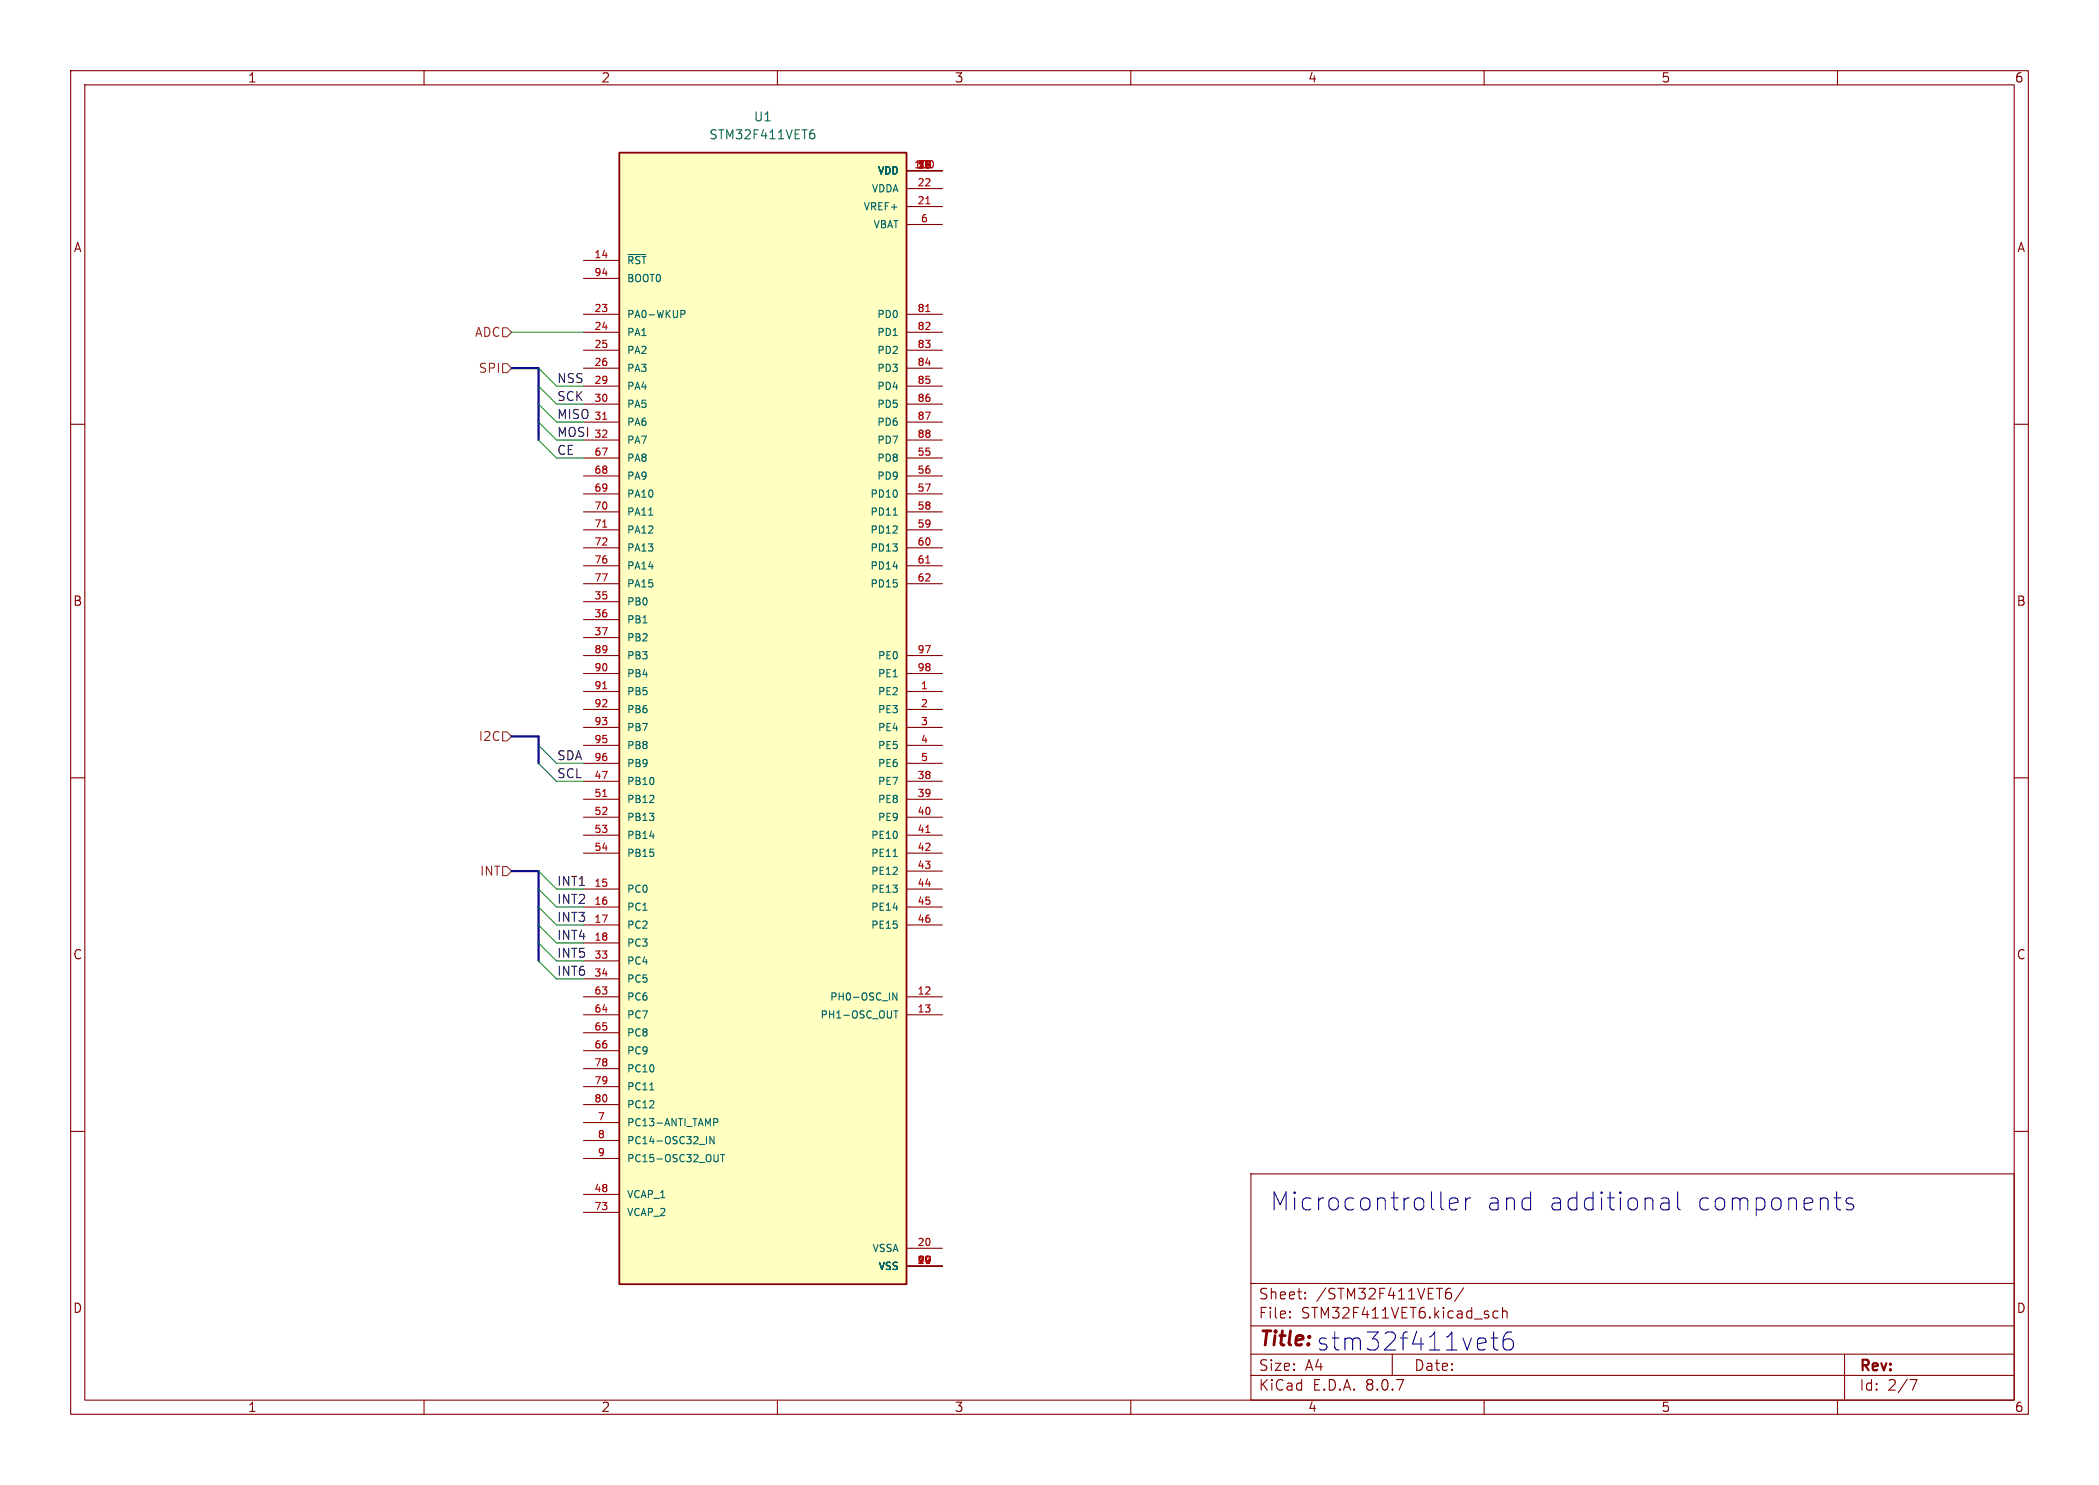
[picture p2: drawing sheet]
<svg xmlns="http://www.w3.org/2000/svg" width="297mm" height="210mm" viewBox="0 0 297 210" stroke-linecap="round" stroke-linejoin="round" font-family="sans-serif">
<g fill="none" stroke="#840000" stroke-width=".15">
<path d="M10 10h277v190h-277zM12 12h273v186h-273zM60 10v2M110 10v2M160 10v2M210 10v2M260 10v2M10 60h2M285 60h2M10 110h2M285 110h2M10 160h2"/>
<path d="M177 166h108v32h-108zM285 160h2M60 198v2M110 198v2M160 198v2M177 194.5h108M177 191.5h108M177 187.5h108M177 181.5h108M182.5 186.3h.1l-.1 .1M182.5 186.3v.1M182.5 185.5v.1"/>
<path d="M182.5 185.5h.1l-.1 .1M184.7 183.6v.1M184.7 183.6h-.1l.1 .1M184.7 182.8v.1M184.7 182.8h-.1l.1 .1M197 191.5v3M204.8 182.8h.4l.2 .3-.1 .5-.2 .1h-.3M205.2 182.2l-.4 .1M207.1 182.1l-1.3 2M210 198v2M211.2 186.1l.3 .3 .5-.1M212 185.5l-.5-.1-.3 .3"/>
<path d="M212.6 185.5a.37 .37 0 0 1 .6 .1v.8M212.6 184.9v1.5M260 198v2M261 191.5v6.5M270.2 195.1h1l-.6 1.5"/>
</g>
<path d="M87.6 21.6h40.7v160h-40.7z" fill="#ffffc2"/>
<path d="M87.6 21.6h40.7v160h-40.7z" fill="none" stroke="#840000" stroke-width=".25"/>
<g fill="none" stroke="#840000" stroke-width=".15">
<path d="M82.5 36.8h5.1M82.5 39.4h5.1M128.3 24.1h5M128.3 29.2h5M128.3 26.7h5M128.3 31.8h5M82.5 44.5h5.1M82.5 47h5.1M82.5 49.5h5.1M82.5 52.1h5.1M82.5 54.6h5.1M82.5 57.2h5.1"/>
<path d="M82.5 59.7h5.1M128.3 44.5h5M128.3 47h5M128.3 49.5h5M128.3 52.1h5M128.3 54.6h5M128.3 57.2h5M128.3 59.7h5M82.5 62.2h5.1M82.5 64.8h5.1M82.5 67.3h5.1M82.5 69.9h5.1"/>
<path d="M82.5 72.4h5.1M82.5 74.9h5.1M82.5 77.5h5.1M128.3 62.2h5M128.3 64.8h5M128.3 67.3h5M128.3 69.9h5M128.3 72.4h5M128.3 74.9h5M128.3 77.5h5M82.5 97.8h5.1M82.5 85.1h5.1"/>
<path d="M82.5 87.6h5.1M82.5 90.2h5.1M82.5 80h5.1M82.5 82.6h5.1M82.5 92.7h5.1M82.5 95.3h5.1M128.3 97.8h5M128.3 80h5M128.3 82.6h5M128.3 92.7h5M128.3 95.3h5M82.5 100.3h5.1"/>
<path d="M82.5 102.9h5.1M82.5 110.5h5.1M82.5 113h5.1M82.5 105.4h5.1M82.5 115.6h5.1M82.5 118.1h5.1M82.5 108h5.1M128.3 100.3h5M128.3 102.9h5M128.3 110.5h5M128.3 113h5M128.3 105.4h5"/>
<path d="M128.3 115.6h5M128.3 118.1h5M128.3 108h5M82.5 125.7h5.1M82.5 128.3h5.1M82.5 130.8h5.1M82.5 133.4h5.1M82.5 135.9h5.1M82.5 138.4h5.1M82.5 120.7h5.1M128.3 125.7h5M128.3 128.3h5"/>
<path d="M128.3 130.8h5M128.3 120.7h5M128.3 123.2h5M82.5 141h5.1M82.5 143.5h5.1M82.5 146.1h5.1M82.5 148.6h5.1M82.5 158.8h5.1M82.5 151.1h5.1M82.5 153.7h5.1M82.5 156.2h5.1M128.3 141h5"/>
<path d="M128.3 143.5h5M82.5 168.9h5.1M82.5 171.5h5.1M82.5 161.3h5.1M82.5 163.8h5.1M128.3 179.1h5M128.3 176.5h5"/>
</g>
<path d="M131 28.8h.6M132 22.9v.7M85.3 59.3h.6M131 44.1h.6M85.3 74.5h.6M131 79.6h.6M85.3 97.4h.6M85.3 112.6h.6M131 117.7h.6" fill="none" stroke="#a90000" stroke-width=".15"/>
<g fill="none" stroke="#006464" stroke-width=".15">
<path d="M114.8 18.8h.3l.2 .3-.1 .4-.4 .1M114.9 18.4h.3M88.8 36h2.6M96.3 43.9h.4l.2 .2-.1 .3h-.5M91.8 72.9h.6M126.4 72.9h.6M91 88.1h.6M91.9 118.2h.7M126.4 121.1h.6M91.9 154.1h.6M101 158.2h.4l.2 .2-.1 .3h-.5M126.5 143h.6"/>
<path d="M126.8 143v1M126.9 140.4v1l-.6-1v1M100 160.7v1.1M101 160.7v1.1l-.5-1.1v1.1M101.6 163.3v.8l-.1 .1M102 163.3h.5M102.2 163.3v1"/>
</g>
<path d="M71.1 46.4h.7l.6 .6-.6 .6h-.7zM71.1 51.4h.7l.6 .7-.6 .6h-.7zM71.1 103.5h.7l.6 .6-.6 .7h-.7zM71.1 122.6h.7l.6 .6-.6 .6h-.7z" fill="none" stroke="#725600" stroke-width=".15"/>
<g fill="none" stroke="#0000c2" stroke-width=".15">
<path d="M204 171l.2 .1M205.1 170.3l1.2-.3-.1-.5-.3-.1h-.5l-.2 .1-.1 .3v.9l.1 .3 .2 .1h.5l.3-.1M207.4 169.4v1.7M208.1 169.4a.65 .65 0 0 0-.7 .5M235.1 171l.2 .1h.6l.3-.1M235.1 169.5l.2-.1h.5l.3 .1 .1 .3v1.3M236.2 170l-1.1 .3M237.4 168.6v2.1l.1 .3 .2 .1M259.5 169.4h1M260.2 171.1h.3M262.2 169.5l-.3-.1h-.3l-.3 .1-.1 .3 .1 .3 .9 .3 .1 .2-.1 .4-.3 .1h-.4l-.3-.1M211 189.2h1"/>
<path d="M211.4 188.4v2.1l.1 .3 .5 .1M213.9 188.4a1.01 1.01 0 0 0-1.2 1.1v.9l.2 .4 .3 .1h.5l.3-.2 .1-.3v-.6l-.2-.3-.2-.2h-.5l-.4 .3-.1 .2"/>
</g>
<path d="M72.4 52.1h3.8v10.1M72.4 104.1h3.8v3.9M72.4 123.2h3.8v12.7" fill="none" stroke="#000084" stroke-width=".3"/>
<g fill="none" stroke="#009600" stroke-width=".15">
<path d="M72.4 47h10.1M76.2 57.2l2.5 2.5h3.8M76.2 54.6l2.5 2.6h3.8M76.2 59.7l2.5 2.5h3.8M76.2 52.1l2.5 2.5h3.8M76.2 62.2l2.5 2.6h3.8M76.2 108l2.5 2.5h3.8M76.2 105.4l2.5 2.6h3.8M76.2 133.4l2.5 2.5h3.8M76.2 130.8l2.5 2.6h3.8M76.2 135.9l2.5 2.5h3.8M76.2 123.2l2.5 2.5h3.8"/>
<path d="M76.2 128.3l2.5 2.5h3.8M76.2 125.7l2.5 2.6h3.8"/>
</g>
<g font-size="3.5" fill="#0000c2">
<text x="179.7" y="171.4">Microcontroller</text>
<text x="210.3" y="171.4">and</text>
<text x="219" y="171.4">additional</text>
<text x="239.9" y="171.4">components</text>
<text x="186.2" y="191.2">stm32f411vet6</text>
</g>
<text font-size="2.8" fill="#840000" x="178" y="190.9">Title:</text>
<g font-size="2.1" fill="#840000">
<text x="178" y="184">Sheet:</text>
<text x="186.2" y="184">/STM32F411VET6/</text>
<text x="178" y="186.7">File:</text>
<text x="184.1" y="186.7">STM32F411VET6.kicad_sch</text>
<text x="178" y="196.9">KiCad</text>
<text x="178" y="194.1">Size:</text>
<text x="184.7" y="194.1">A4</text>
<text x="185.7" y="196.9">E.D.A.</text>
<text x="193.3" y="196.9">8.0.7</text>
<text x="200" y="194.1">Date:</text>
<text x="263" y="194.3">Rev:</text>
<text x="263" y="196.9">Id:</text>
<text x="267.1" y="196.9">2/7</text>
</g>
<g font-size="1.8" fill="#840000">
<text x="35" y="11.9">1</text>
<text x="85" y="11.9">2</text>
<text x="135" y="11.9">3</text>
<text x="185" y="11.9">4</text>
<text x="235" y="11.9">5</text>
<text x="285" y="11.9">6</text>
<text x="10.3" y="35.9">A</text>
<text x="285.3" y="35.9">A</text>
<text x="10.3" y="85.9">B</text>
<text x="285.3" y="85.9">B</text>
<text x="10.3" y="135.9">C</text>
<text x="285.3" y="135.9">C</text>
<text x="10.3" y="185.9">D</text>
<text x="285.3" y="185.9">D</text>
<text x="35" y="199.9">1</text>
<text x="85" y="199.9">2</text>
<text x="135" y="199.9">3</text>
<text x="185" y="199.9">4</text>
<text x="235" y="199.9">5</text>
<text x="285" y="199.9">6</text>
</g>
<g font-size="1.8" fill="#006464">
<text x="106.6" y="17.4">U1</text>
<text x="100.3" y="19.9">STM32F411VET6</text>
</g>
<g font-size="1.8" fill="#725600">
<text x="67.1" y="47.9">ADC</text>
<text x="67.6" y="52.9">SPI</text>
<text x="67.6" y="105">I2C</text>
<text x="67.8" y="124.1">INT</text>
</g>
<g font-size="1.8" fill="#0f0f0f">
<text x="78.7" y="59.3">MISO</text>
<text x="78.7" y="54.3">NSS</text>
<text x="78.7" y="56.8">SCK</text>
<text x="78.7" y="64.4">CE</text>
<text x="78.7" y="61.9">MOSI</text>
<text x="78.7" y="107.6">SDA</text>
<text x="78.7" y="110.1">SCL</text>
<text x="78.7" y="125.4">INT1</text>
<text x="78.7" y="127.9">INT2</text>
<text x="78.7" y="130.5">INT3</text>
<text x="78.7" y="135.5">INT5</text>
<text x="78.7" y="133">INT4</text>
<text x="78.7" y="138.1">INT6</text>
</g>
<g font-size="1.4" fill="#a90000">
<text x="129.2" y="23.9">100</text>
<text x="129.7" y="23.9">11</text>
<text x="129.7" y="23.9">19</text>
<text x="129.7" y="23.9">50</text>
<text x="129.7" y="29">21</text>
<text x="129.7" y="26.4">22</text>
<text x="130.2" y="31.5">6</text>
<text x="84" y="36.6">14</text>
<text x="84" y="39.1">94</text>
<text x="84" y="44.2">23</text>
<text x="84" y="46.7">24</text>
<text x="129.7" y="44.2">81</text>
<text x="129.7" y="46.7">82</text>
<text x="84" y="49.3">25</text>
<text x="84" y="51.8">26</text>
<text x="129.7" y="49.3">83</text>
<text x="129.7" y="51.8">84</text>
<text x="84" y="54.4">29</text>
<text x="84" y="56.9">30</text>
<text x="84" y="59.4">31</text>
<text x="129.7" y="54.4">85</text>
<text x="129.7" y="56.9">86</text>
<text x="129.7" y="59.4">87</text>
<text x="84" y="62">32</text>
<text x="84" y="64.5">67</text>
<text x="129.7" y="64.5">55</text>
<text x="129.7" y="62">88</text>
<text x="84" y="67.1">68</text>
<text x="84" y="69.6">69</text>
<text x="129.7" y="67.1">56</text>
<text x="129.7" y="69.6">57</text>
<text x="84" y="72.1">70</text>
<text x="84" y="74.7">71</text>
<text x="84" y="77.2">72</text>
<text x="129.7" y="72.1">58</text>
<text x="129.7" y="74.7">59</text>
<text x="129.7" y="77.2">60</text>
<text x="84" y="79.8">76</text>
<text x="84" y="82.3">77</text>
<text x="129.7" y="79.8">61</text>
<text x="129.7" y="82.3">62</text>
<text x="84" y="84.8">35</text>
<text x="84" y="87.4">36</text>
<text x="84" y="89.9">37</text>
<text x="84" y="92.5">89</text>
<text x="84" y="95">90</text>
<text x="129.7" y="92.5">97</text>
<text x="129.7" y="95">98</text>
<text x="84" y="97.5">91</text>
<text x="84" y="100.1">92</text>
<text x="130.2" y="97.5">1</text>
<text x="130.2" y="100.1">2</text>
<text x="84" y="102.6">93</text>
<text x="84" y="105.2">95</text>
<text x="84" y="107.7">96</text>
<text x="130.2" y="102.6">3</text>
<text x="130.2" y="105.2">4</text>
<text x="130.2" y="107.7">5</text>
<text x="84" y="110.2">47</text>
<text x="84" y="112.8">51</text>
<text x="129.7" y="110.2">38</text>
<text x="129.7" y="112.8">39</text>
<text x="84" y="115.3">52</text>
<text x="84" y="117.9">53</text>
<text x="129.7" y="115.3">40</text>
<text x="129.7" y="117.9">41</text>
<text x="84" y="125.5">15</text>
<text x="84" y="120.4">54</text>
<text x="129.7" y="120.4">42</text>
<text x="129.7" y="122.9">43</text>
<text x="129.7" y="125.5">44</text>
<text x="84" y="128">16</text>
<text x="84" y="130.6">17</text>
<text x="129.7" y="128">45</text>
<text x="129.7" y="130.6">46</text>
<text x="84" y="133.1">18</text>
<text x="84" y="135.6">33</text>
<text x="84" y="138.2">34</text>
<text x="84" y="140.7">63</text>
<text x="84" y="143.3">64</text>
<text x="129.7" y="140.7">12</text>
<text x="129.7" y="143.3">13</text>
<text x="84" y="145.8">65</text>
<text x="84" y="148.3">66</text>
<text x="84" y="150.9">78</text>
<text x="84" y="153.4">79</text>
<text x="84" y="156">80</text>
<text x="84.5" y="158.5">7</text>
<text x="84.5" y="161">8</text>
<text x="84.5" y="163.6">9</text>
<text x="84" y="168.7">48</text>
<text x="84" y="171.2">73</text>
<text x="129.7" y="178.8">10</text>
<text x="129.7" y="176.3">20</text>
</g>
<g font-size="1.4" fill="#006464">
<text x="122.1" y="29.9">VREF+</text>
<text x="123.2" y="27.4">VDDA</text>
<text x="124.1" y="24.9">VDD</text>
<text x="123.5" y="32.5">VBAT</text>
<text x="88.6" y="37.6">~{RST}</text>
<text x="88.6" y="40.1">BOOT0</text>
<text x="88.6" y="45.2">PA0-WKUP</text>
<text x="88.6" y="47.7">PA1</text>
<text x="124" y="45.2">PD0</text>
<text x="124" y="47.7">PD1</text>
<text x="88.6" y="50.3">PA2</text>
<text x="88.6" y="52.8">PA3</text>
<text x="124" y="50.3">PD2</text>
<text x="124" y="52.8">PD3</text>
<text x="88.6" y="55.3">PA4</text>
<text x="88.6" y="57.9">PA5</text>
<text x="124" y="55.3">PD4</text>
<text x="124" y="57.9">PD5</text>
<text x="88.6" y="60.4">PA6</text>
<text x="88.6" y="63">PA7</text>
<text x="88.6" y="65.5">PA8</text>
<text x="124" y="65.5">PD8</text>
<text x="124" y="60.4">PD6</text>
<text x="124" y="63">PD7</text>
<text x="88.6" y="68">PA9</text>
<text x="88.6" y="70.6">PA10</text>
<text x="123" y="70.6">PD10</text>
<text x="124" y="68">PD9</text>
<text x="88.6" y="73.1">PA11</text>
<text x="88.6" y="75.7">PA12</text>
<text x="123" y="73.1">PD11</text>
<text x="123" y="75.7">PD12</text>
<text x="88.6" y="78.2">PA13</text>
<text x="88.6" y="80.7">PA14</text>
<text x="88.6" y="83.3">PA15</text>
<text x="123" y="78.2">PD13</text>
<text x="123" y="80.7">PD14</text>
<text x="123" y="83.3">PD15</text>
<text x="88.6" y="85.8">PB0</text>
<text x="88.6" y="88.4">PB1</text>
<text x="88.6" y="90.9">PB2</text>
<text x="88.6" y="93.4">PB3</text>
<text x="88.6" y="96">PB4</text>
<text x="124.1" y="93.4">PE0</text>
<text x="124.1" y="96">PE1</text>
<text x="88.6" y="98.5">PB5</text>
<text x="88.6" y="101.1">PB6</text>
<text x="124.1" y="98.5">PE2</text>
<text x="124.1" y="101.1">PE3</text>
<text x="88.6" y="103.6">PB7</text>
<text x="88.6" y="106.1">PB8</text>
<text x="124.1" y="103.6">PE4</text>
<text x="124.1" y="106.1">PE5</text>
<text x="88.6" y="111.2">PB10</text>
<text x="88.6" y="113.8">PB12</text>
<text x="88.6" y="108.7">PB9</text>
<text x="124.1" y="111.2">PE7</text>
<text x="124.1" y="113.8">PE8</text>
<text x="124.1" y="108.7">PE6</text>
<text x="88.6" y="116.3">PB13</text>
<text x="88.6" y="118.8">PB14</text>
<text x="123.1" y="118.8">PE10</text>
<text x="124.1" y="116.3">PE9</text>
<text x="88.6" y="121.4">PB15</text>
<text x="123.1" y="121.4">PE11</text>
<text x="123.1" y="123.9">PE12</text>
<text x="88.6" y="126.5">PC0</text>
<text x="88.6" y="129">PC1</text>
<text x="88.6" y="131.5">PC2</text>
<text x="123.1" y="126.5">PE13</text>
<text x="123.1" y="129">PE14</text>
<text x="123.1" y="131.5">PE15</text>
<text x="88.6" y="134.1">PC3</text>
<text x="88.6" y="136.6">PC4</text>
<text x="88.6" y="139.2">PC5</text>
<text x="88.6" y="141.7">PC6</text>
<text x="117.3" y="141.7">PH0-OSC_IN</text>
<text x="88.6" y="144.2">PC7</text>
<text x="88.6" y="146.8">PC8</text>
<text x="88.6" y="149.3">PC9</text>
<text x="116" y="144.2">PH1-OSC_OUT</text>
<text x="88.6" y="151.9">PC10</text>
<text x="88.6" y="154.4">PC11</text>
<text x="88.6" y="159.5">PC13-ANTI_TAMP</text>
<text x="88.6" y="156.9">PC12</text>
<text x="88.6" y="162">PC14-OSC32_IN</text>
<text x="88.6" y="164.6">PC15-OSC32_OUT</text>
<text x="88.6" y="169.6">VCAP_1</text>
<text x="88.6" y="172.2">VCAP_2</text>
<text x="123.3" y="177.3">VSSA</text>
<text x="124.2" y="179.8">VSS</text>
</g>
</svg>
